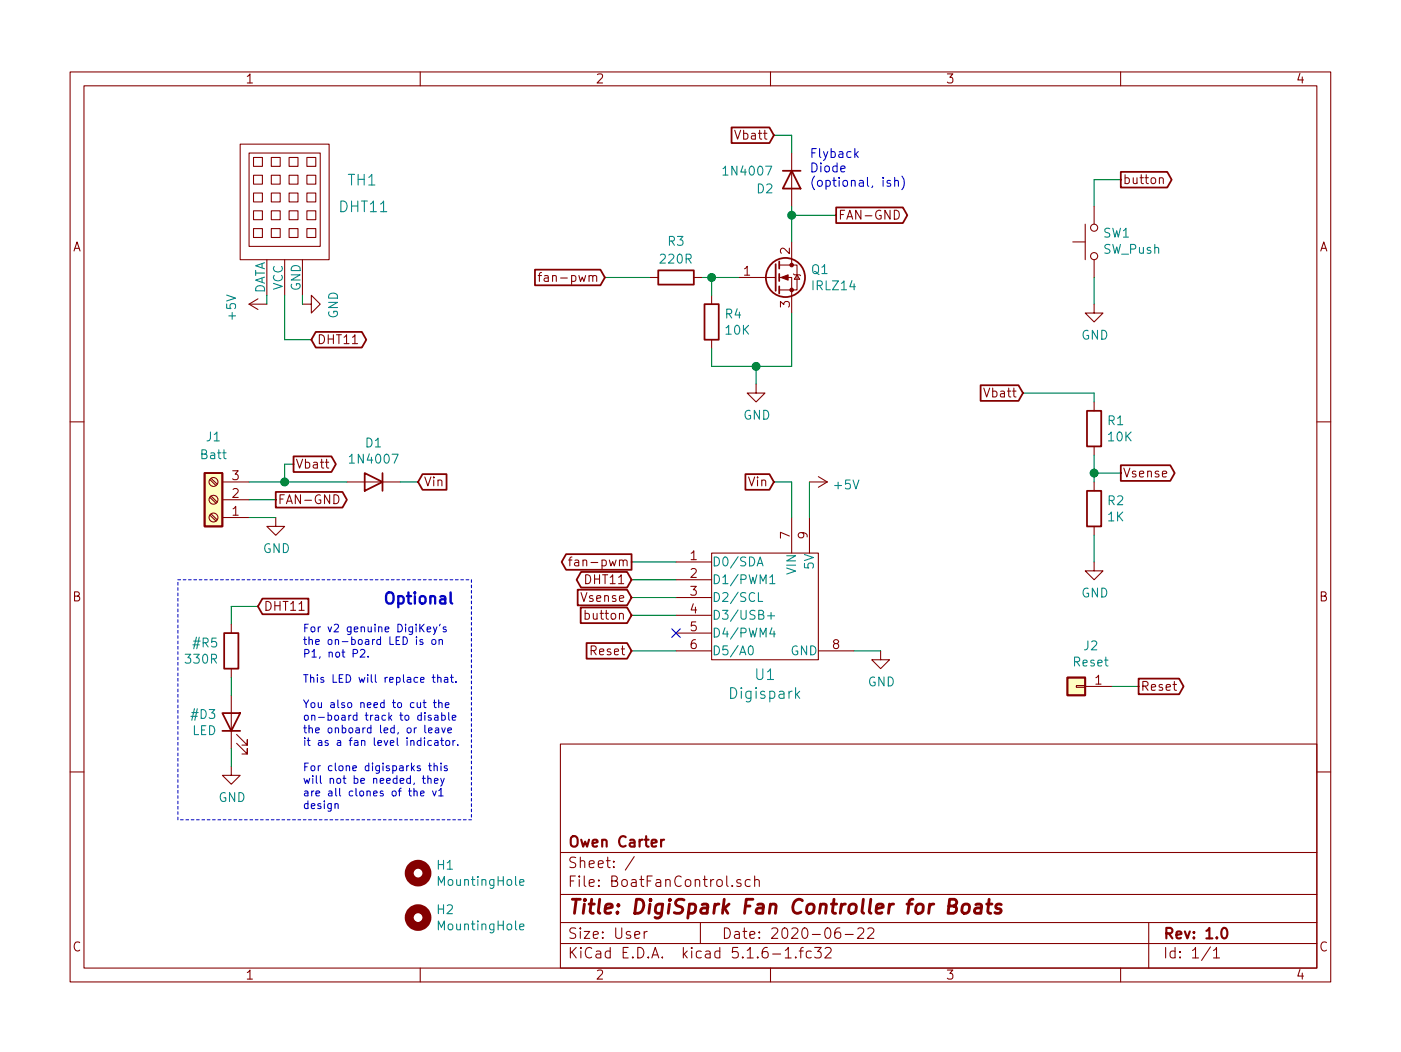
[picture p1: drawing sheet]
EESchema Schematic File Version 4
EELAYER 30 0
EELAYER END
$Descr User 7874 5906
encoding utf-8
Sheet 1 1
Title "DigiSpark Fan Controller for Boats"
Date "2020-06-22"
Rev "1.0"
Comp "Owen Carter"
Comment1 ""
Comment2 ""
Comment3 ""
Comment4 ""
$EndDescr
$Comp
L power:GND #PWR07
U 1 1
P 4950 3650
F 0 "#PWR07" H 4950 3400 50  0001 C CNN
F 1 "GND" H 4955 3477 50  0000 C CNN
F 2 "" H 4950 3650 50  0001 C CNN
F 3 "" H 4950 3650 50  0001 C CNN
	1    4950 3650
	1    0    0    -1  
$EndComp
$Comp
L Diode:1N4007 D1
U 1 1
P 2100 2700
F 0 "D1" H 2100 2484 50  0000 C CNN
F 1 "1N4007" H 2100 2575 50  0000 C CNN
F 2 "Diode_THT:D_DO-41_SOD81_P10.16mm_Horizontal" H 2100 2525 50  0001 C CNN
F 3 "http://www.vishay.com/docs/88503/1n4001.pdf" H 2100 2700 50  0001 C CNN
	1    2100 2700
	-1   0    0    1   
$EndComp
Wire Wire Line
	4450 2700 4450 2900
Wire Wire Line
	4800 3650 4950 3650
$Comp
L power:GND #PWR01
U 1 1
P 1550 2900
F 0 "#PWR01" H 1550 2650 50  0001 C CNN
F 1 "GND" H 1555 2727 50  0000 C CNN
F 2 "" H 1550 2900 50  0001 C CNN
F 3 "" H 1550 2900 50  0001 C CNN
	1    1550 2900
	1    0    0    -1  
$EndComp
Wire Wire Line
	1400 2900 1550 2900
Text GLabel 5750 2200 0    50   Input ~ 0
Vbatt
$Comp
L Device:R R1
U 1 1
P 6150 2400
F 0 "R1" H 6220 2446 50  0000 L CNN
F 1 "10K" H 6220 2355 50  0000 L CNN
F 2 "Resistor_THT:R_Axial_DIN0207_L6.3mm_D2.5mm_P10.16mm_Horizontal" V 6080 2400 50  0001 C CNN
F 3 "~" H 6150 2400 50  0001 C CNN
	1    6150 2400
	1    0    0    -1  
$EndComp
$Comp
L Device:R R2
U 1 1
P 6150 2850
F 0 "R2" H 6220 2896 50  0000 L CNN
F 1 "1K" H 6220 2805 50  0000 L CNN
F 2 "Resistor_THT:R_Axial_DIN0207_L6.3mm_D2.5mm_P10.16mm_Horizontal" V 6080 2850 50  0001 C CNN
F 3 "~" H 6150 2850 50  0001 C CNN
	1    6150 2850
	1    0    0    -1  
$EndComp
Wire Wire Line
	5750 2200 6150 2200
Wire Wire Line
	6150 2200 6150 2250
$Comp
L power:GND #PWR02
U 1 1
P 6150 3150
F 0 "#PWR02" H 6150 2900 50  0001 C CNN
F 1 "GND" H 6155 2977 50  0000 C CNN
F 2 "" H 6150 3150 50  0001 C CNN
F 3 "" H 6150 3150 50  0001 C CNN
	1    6150 3150
	1    0    0    -1  
$EndComp
Wire Wire Line
	6150 3000 6150 3150
Wire Wire Line
	6150 2550 6150 2650
Text GLabel 6300 2650 2    50   Output ~ 0
Vsense
Wire Wire Line
	6300 2650 6150 2650
Connection ~ 6150 2650
Wire Wire Line
	6150 2650 6150 2700
Text GLabel 3550 3350 0    50   Input ~ 0
Vsense
Text GLabel 1550 2800 2    50   Output ~ 0
FAN-GND
Text GLabel 3400 1550 0    50   Input ~ 0
fan-pwm
$Comp
L Transistor_FET:IRLIZ44N Q1
U 1 1
P 4350 1550
F 0 "Q1" H 4556 1596 50  0000 L CNN
F 1 "IRLZ14" H 4556 1505 50  0000 L CNN
F 2 "Package_TO_SOT_THT:TO-220F-3_Horizontal_TabDown" H 4600 1475 50  0001 L CIN
F 3 "http://www.irf.com/product-info/datasheets/data/irliz44n.pdf" H 4350 1550 50  0001 L CNN
	1    4350 1550
	1    0    0    -1  
$EndComp
$Comp
L Device:R R3
U 1 1
P 3800 1550
F 0 "R3" V 4000 1550 50  0000 C CNN
F 1 "220R" V 3900 1550 50  0000 C CNN
F 2 "Resistor_THT:R_Axial_DIN0207_L6.3mm_D2.5mm_P10.16mm_Horizontal" V 3730 1550 50  0001 C CNN
F 3 "~" H 3800 1550 50  0001 C CNN
	1    3800 1550
	0    -1   -1   0   
$EndComp
Wire Wire Line
	3400 1550 3650 1550
Wire Wire Line
	3950 1550 4000 1550
$Comp
L power:GND #PWR05
U 1 1
P 4250 2150
F 0 "#PWR05" H 4250 1900 50  0001 C CNN
F 1 "GND" H 4255 1977 50  0000 C CNN
F 2 "" H 4250 2150 50  0001 C CNN
F 3 "" H 4250 2150 50  0001 C CNN
	1    4250 2150
	1    0    0    -1  
$EndComp
Wire Wire Line
	4450 1750 4450 2050
Text GLabel 4700 1200 2    50   Output ~ 0
FAN-GND
Wire Wire Line
	4450 1350 4450 1200
Wire Wire Line
	4450 1200 4700 1200
Text GLabel 3550 3150 0    50   Output ~ 0
fan-pwm
$Comp
L Switch:SW_Push SW1
U 1 1
P 6150 1350
F 0 "SW1" V 6196 1302 50  0000 R CNN
F 1 "SW_Push" V 6105 1302 50  0000 R CNN
F 2 "Button_Switch_THT:SW_PUSH_6mm" H 6150 1550 50  0001 C CNN
F 3 "~" H 6150 1550 50  0001 C CNN
	1    6150 1350
	0    -1   -1   0   
$EndComp
$Comp
L power:GND #PWR04
U 1 1
P 6150 1700
F 0 "#PWR04" H 6150 1450 50  0001 C CNN
F 1 "GND" H 6155 1527 50  0000 C CNN
F 2 "" H 6150 1700 50  0001 C CNN
F 3 "" H 6150 1700 50  0001 C CNN
	1    6150 1700
	1    0    0    -1  
$EndComp
Text GLabel 6300 1000 2    50   Output ~ 0
button
Text GLabel 3550 3450 0    50   Input ~ 0
button
Wire Wire Line
	6300 1000 6150 1000
Wire Wire Line
	6150 1000 6150 1150
Wire Wire Line
	6150 1550 6150 1700
Wire Wire Line
	3550 3150 3800 3150
Wire Wire Line
	3550 3350 3800 3350
Wire Wire Line
	3550 3450 3800 3450
NoConn ~ 3800 3550
$Comp
L Mechanical:MountingHole H1
U 1 1
P 2350 4900
F 0 "H1" H 2450 4946 50  0000 L CNN
F 1 "MountingHole" H 2450 4855 50  0000 L CNN
F 2 "MountingHole:MountingHole_3.2mm_M3" H 2350 4900 50  0001 C CNN
F 3 "~" H 2350 4900 50  0001 C CNN
	1    2350 4900
	1    0    0    -1  
$EndComp
$Comp
L Mechanical:MountingHole H2
U 1 1
P 2350 5150
F 0 "H2" H 2450 5196 50  0000 L CNN
F 1 "MountingHole" H 2450 5105 50  0000 L CNN
F 2 "MountingHole:MountingHole_3.2mm_M3" H 2350 5150 50  0001 C CNN
F 3 "~" H 2350 5150 50  0001 C CNN
	1    2350 5150
	1    0    0    -1  
$EndComp
$Comp
L Device:R R4
U 1 1
P 4000 1800
F 0 "R4" H 4070 1846 50  0000 L CNN
F 1 "10K" H 4070 1755 50  0000 L CNN
F 2 "Resistor_THT:R_Axial_DIN0207_L6.3mm_D2.5mm_P10.16mm_Horizontal" V 3930 1800 50  0001 C CNN
F 3 "~" H 4000 1800 50  0001 C CNN
	1    4000 1800
	1    0    0    -1  
$EndComp
Wire Wire Line
	4000 1650 4000 1550
Connection ~ 4000 1550
Wire Wire Line
	4000 1550 4150 1550
Wire Wire Line
	4000 1950 4000 2050
Wire Wire Line
	4000 2050 4250 2050
Wire Wire Line
	4250 2150 4250 2050
Connection ~ 4250 2050
Wire Wire Line
	4250 2050 4450 2050
Text GLabel 3550 3250 0    50   BiDi ~ 0
DHT11
Wire Wire Line
	3800 3250 3550 3250
$Comp
L mcuz:Digispark U1
U 1 1
P 4300 3400
F 0 "U1" H 4300 3019 60  0000 C CNN
F 1 "Digispark" H 4300 2913 60  0000 C CNN
F 2 "mcuz:Digispark" H 4350 4500 60  0001 C CNN
F 3 "" H 4600 3400 60  0001 C CNN
F 4 "0.00@0" H 4350 4600 60  0001 C CNN "Pricing"
F 5 "Digispark Microcontroller" H 4450 4350 60  0001 C CNN "Description"
F 6 "Digistump" H 4300 4450 60  0001 C CNN "Manufacturer"
	1    4300 3400
	1    0    0    -1  
$EndComp
$Comp
L Connector:Screw_Terminal_01x03 J1
U 1 1
P 1200 2800
F 0 "J1" H 1200 2450 50  0000 C CNN
F 1 "Batt" H 1200 2550 50  0000 C CNN
F 2 "TerminalBlock_MetzConnect:TerminalBlock_MetzConnect_Type073_RT02603HBLU_1x03_P5.08mm_Horizontal" H 1200 2800 50  0001 C CNN
F 3 "~" H 1200 2800 50  0001 C CNN
	1    1200 2800
	-1   0    0    1   
$EndComp
Text GLabel 1650 2600 2    50   Output ~ 0
Vbatt
Wire Wire Line
	1400 2700 1600 2700
Wire Wire Line
	1650 2600 1600 2600
Wire Wire Line
	1600 2600 1600 2700
Wire Wire Line
	2250 2700 2350 2700
Wire Wire Line
	1950 2700 1600 2700
Connection ~ 1600 2700
$Comp
L power:+5V #PWR0101
U 1 1
P 4550 2700
F 0 "#PWR0101" H 4550 2550 50  0001 C CNN
F 1 "+5V" V 4565 2828 50  0000 L CNN
F 2 "" H 4550 2700 50  0001 C CNN
F 3 "" H 4550 2700 50  0001 C CNN
	1    4550 2700
	0    1    1    0   
$EndComp
Wire Wire Line
	4550 2900 4550 2700
Wire Wire Line
	1400 2800 1550 2800
$Comp
L power:+5V #PWR0103
U 1 1
P 1500 1700
F 0 "#PWR0103" H 1500 1550 50  0001 C CNN
F 1 "+5V" H 1400 1900 50  0000 L CNN
F 2 "" H 1500 1700 50  0001 C CNN
F 3 "" H 1500 1700 50  0001 C CNN
	1    1500 1700
	0    -1   -1   0   
$EndComp
$Comp
L power:GND #PWR0104
U 1 1
P 1700 1700
F 0 "#PWR0104" H 1700 1450 50  0001 C CNN
F 1 "GND" H 1705 1527 50  0000 C CNN
F 2 "" H 1700 1700 50  0001 C CNN
F 3 "" H 1700 1700 50  0001 C CNN
	1    1700 1700
	0    -1   1    0   
$EndComp
Wire Wire Line
	1700 1650 1700 1700
Wire Wire Line
	1600 1650 1600 1900
Wire Wire Line
	1500 1700 1500 1650
$Comp
L sensorz:DHT11_Temperature_Humidity TH1
U 1 1
P 1600 1650
F 0 "TH1" H 1950 2300 60  0000 L CNN
F 1 "DHT11" H 1900 2150 60  0000 L CNN
F 2 "sensorz:DHT11_Temperature_Humidity" H 1700 2950 60  0001 C CNN
F 3 "" H 1600 1650 60  0000 C CNN
	1    1600 1650
	1    0    0    -1  
$EndComp
Wire Wire Line
	1600 1900 1750 1900
Text GLabel 1750 1900 2    50   BiDi ~ 0
DHT11
Text GLabel 3550 3650 0    50   Input ~ 0
Reset
Wire Wire Line
	3550 3650 3800 3650
Text GLabel 6400 3850 2    50   Output ~ 0
Reset
$Comp
L Connector_Generic:Conn_01x01 J2
U 1 1
P 6050 3850
F 0 "J2" H 5968 3625 50  0000 C CNN
F 1 "Reset" H 5968 3716 50  0000 C CNN
F 2 "Connector_PinHeader_1.00mm:PinHeader_1x01_P1.00mm_Vertical" H 6050 3850 50  0001 C CNN
F 3 "~" H 6050 3850 50  0001 C CNN
	1    6050 3850
	-1   0    0    1   
$EndComp
Wire Wire Line
	6250 3850 6400 3850
$Comp
L Diode:1N4007 D2
U 1 1
P 4450 1000
F 0 "D2" V 4500 850 50  0000 C CNN
F 1 "1N4007" V 4400 750 50  0000 C CNN
F 2 "Diode_THT:D_DO-41_SOD81_P10.16mm_Horizontal" H 4450 825 50  0001 C CNN
F 3 "http://www.vishay.com/docs/88503/1n4001.pdf" H 4450 1000 50  0001 C CNN
	1    4450 1000
	0    1    1    0   
$EndComp
Text GLabel 4350 750  0    50   Input ~ 0
Vbatt
Wire Wire Line
	4350 750  4450 750 
Wire Wire Line
	4450 750  4450 850 
Wire Wire Line
	4450 1150 4450 1200
Connection ~ 4450 1200
Text Notes 4550 1050 0    50   ~ 0
Flyback\nDiode \n(optional, ish)
Text GLabel 2350 2700 2    50   Input ~ 0
Vin
Text GLabel 4350 2700 0    50   Input ~ 0
Vin
Wire Wire Line
	4350 2700 4450 2700
$Comp
L Device:LED #D3
U 1 1
P 1300 4050
F 0 "#D3" V 1339 4130 50  0000 L CNN
F 1 "LED" V 1248 4130 50  0000 L CNN
F 2 "LED_THT:LED_D5.0mm" H 1300 4050 50  0001 C CNN
F 3 "~" H 1300 4050 50  0001 C CNN
	1    1300 4050
	0    -1   -1   0   
$EndComp
$Comp
L Device:R #R5
U 1 1
P 1300 3650
F 0 "#R5" H 1231 3696 50  0000 R CNN
F 1 "330R" H 1231 3605 50  0000 R CNN
F 2 "Resistor_THT:R_Axial_DIN0207_L6.3mm_D2.5mm_P5.08mm_Vertical" V 1230 3650 50  0001 C CNN
F 3 "~" H 1300 3650 50  0001 C CNN
	1    1300 3650
	1    0    0    -1  
$EndComp
Text GLabel 1450 3400 2    50   Input ~ 0
DHT11
Wire Wire Line
	1300 3500 1300 3400
Wire Wire Line
	1300 3400 1450 3400
Wire Wire Line
	1300 3800 1300 3900
$Comp
L power:GND #PWR03
U 1 1
P 1300 4300
F 0 "#PWR03" H 1300 4050 50  0001 C CNN
F 1 "GND" H 1305 4127 50  0000 C CNN
F 2 "" H 1300 4300 50  0001 C CNN
F 3 "" H 1300 4300 50  0001 C CNN
	1    1300 4300
	1    0    0    -1  
$EndComp
Wire Wire Line
	1300 4300 1300 4200
Wire Notes Line
	2650 3250 2650 4600
Wire Notes Line
	2650 4600 1000 4600
Wire Notes Line
	1000 4600 1000 3250
Wire Notes Line
	1000 3250 2650 3250
Text Notes 2150 3400 0    63   ~ 13
Optional
Text Notes 1700 4550 0    43   ~ 0
For v2 genuine DigiKey's\nthe on-board LED is on \nP1, not P2.\n\nThis LED will replace that.\n\nYou also need to cut the \non-board track to disable \nthe onboard led, or leave \nit as a fan level indicator.\n\nFor clone digisparks this\nwill not be needed, they\nare all clones of the v1 \ndesign
$EndSCHEMATC
